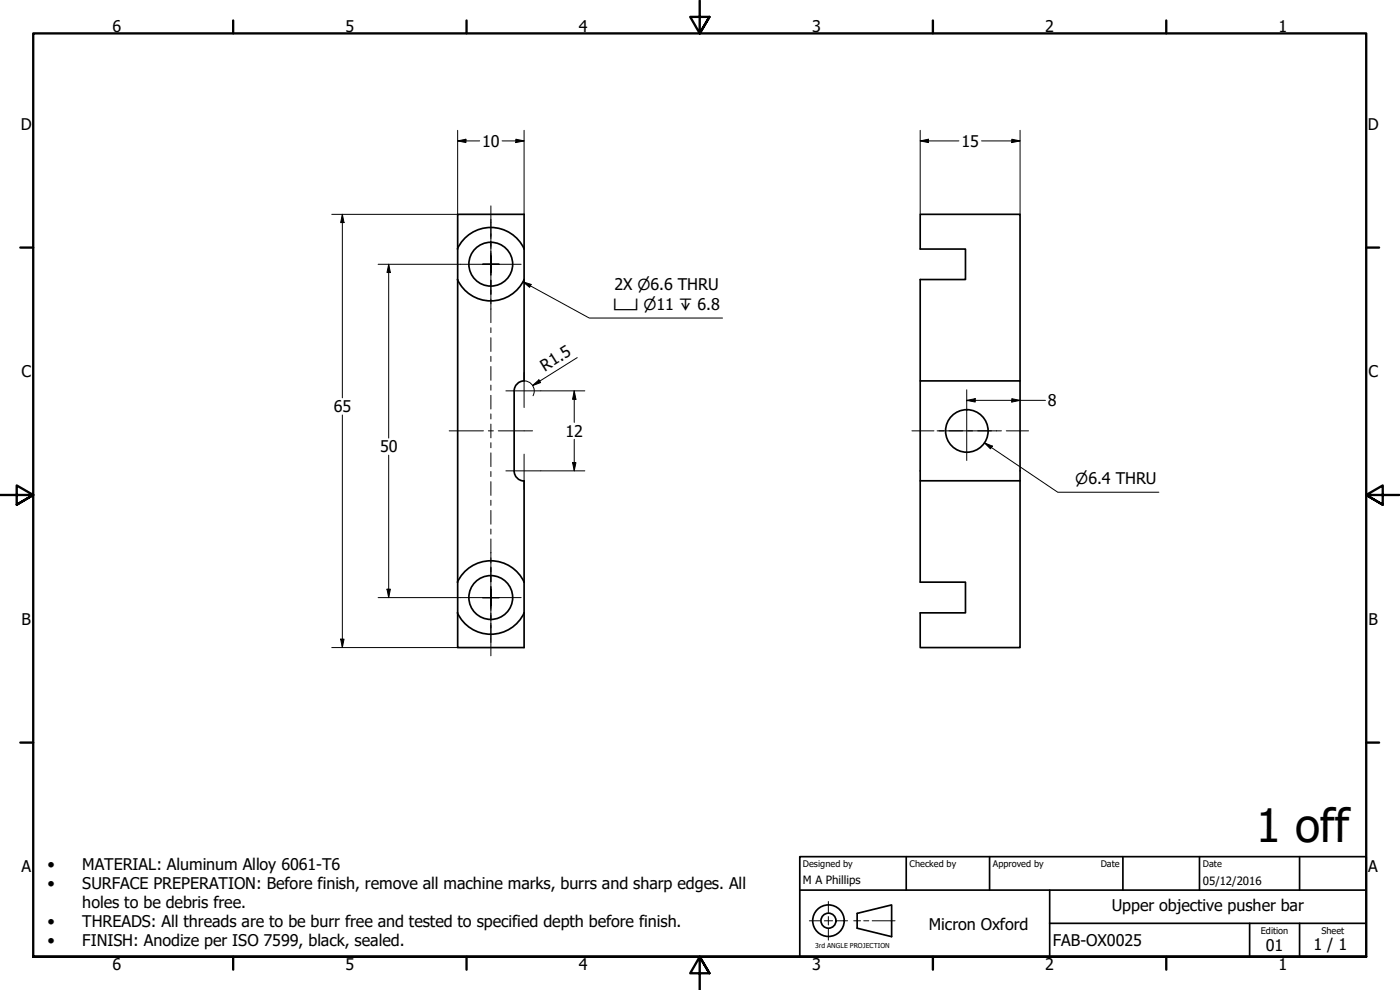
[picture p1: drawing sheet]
<svg xmlns="http://www.w3.org/2000/svg" width="420mm" height="297mm" viewBox="0 0 420 297" stroke-linecap="round" stroke-linejoin="round" font-family="sans-serif">
<!-- layer: Visible (ISO) -->
<g fill="none" stroke="#000" stroke-width=".51">
<path d="M137.3 74.7a11 11 0 0 1 10-6.5 11 11 0 0 1 10 6.5M137.3 83.9a11 11 0 0 0 10 6.4 11 11 0 0 0 10-6.4M157.3 114.3v-50h-19.9v130h19.9v-50M157.3 114.3a3 3 0 0 0-3 3v24a3 3 0 0 0 3 3M276.2 114.3h29.9v30h-29.9zM276.2 114.3v-30.4h13.6v-9.2h-13.6v-10.4h29.9v50M276.2 144.3v30.4h13.6v9.2h-13.6v10.4h29.9v-50M137.3 174.7a11 11 0 0 1 10-6.4 11 11 0 0 1 10 6.4M137.3 183.9a11 11 0 0 0 10 6.4 11 11 0 0 0 10-6.4"/>
<circle cx="147.3" cy="79.3" r="6.6"/>
<circle cx="290.2" cy="129.3" r="6.4"/>
<circle cx="147.3" cy="179.3" r="6.6"/>
</g>
<!-- layer: Border (ISO) -->
<g fill="none" stroke="#000" stroke-width=".7">
<path d="M70 6.1v3.9M140 6.1v3.9M210 0v10l-2.9-4.9h5.8l-2.9 4.9 2.9-4.9M280 6.1v3.9M350 6.1v3.9M6.1 74.3h3.9M410 74.3h3.9M0 148.5h10l-5-2.8v5.7l5-2.9-5 2.9M420 148.5h-10l5-2.8v5.7l-5-2.9 5 2.9M6.1 222.8h3.9M410 222.8h3.9M10 287.1v-277.1h400v277.1h-400h400"/>
<path d="M70 287.1v3.8M140 287.1v3.8M212.9 292l-2.9-4.9 2.9 4.9h-5.8l2.9-4.9v9.9M280 287.1v3.8M350 287.1v3.8"/>
</g>
<!-- layer: Sketch Geometry (ANSI) -->
<path d="M242.9 276.3h3.2M247.4 276.3h2.5M248.6 270.5v3.3M248.6 275v2.5M248.6 278.8v3.3M251.1 276.3h3.3M256.2 276.3h2.1M259.2 276.3h1.5M261.7 276.3h6.9" fill="none" stroke="#000" stroke-width=".3"/>
<g fill="none" stroke="#000" stroke-width=".51">
<path d="M257.2 274.1l10.4-2.6v9.5l-10.4-2.5z"/>
<circle cx="248.6" cy="276.2" r="4.7"/>
<circle cx="248.6" cy="276.2" r="2.25"/>
</g>
<!-- layer: Title (ISO) -->
<path d="M240 257h170v30.1h-170zM272 257v10.1M297 257v10.1M337 257v10.1M360 257v10.1M390 257v10.1M240 267.1h170M315 277h95M315 267.1v20M375 277v10.1M390 277v10.1" fill="none" stroke="#000" stroke-width=".51"/>
<!-- layer: Symbol (ISO) -->
<path d="M157 84.6l2.4 .7-.5 .9zM157 84.6l19.8 10.8h40.1M295.5 132.9l2.3 .9-.6 .9zM295.5 132.9l21.9 14.8h30.4" fill="none" stroke="#000" stroke-width=".3"/>
<g fill="#000">
<path d="M157 84.6l2.4 .7-.5 .9z" fill-rule="evenodd"/>
<path d="M295.5 132.9l2.3 .9-.6 .9z" fill-rule="evenodd"/>
</g>
<!-- layer: Center Mark (ISO) -->
<g fill="none" stroke="#000" stroke-width=".3">
<path d="M138.2 79.3h18.2M144.8 79.3h2.5h-2.5M147.3 76.1v3.2v-2.5M147.3 76.8v2.5v-2.5M147.3 70.2v18.2M147.3 65.8v5.8M147.3 73v1.5M149.8 79.3h-2.5h2.5M147.3 81.8v-2.5v2.5M147.3 81.8v-2.5v3.2M147.3 84.1v1.4M147.3 87v5.8"/>
<path d="M151.8 117.3h10.5M157.3 111.8v10.5M157.3 136.3v10.5M281.2 129.3h17.9M290.1 120.4v17.8M151.8 141.3h10.5M138.2 179.3h18.2M144.8 179.3h2.5h-2.5M147.3 176v3.3v-2.5M147.3 176.8v2.5v-2.5M147.3 170.2v18.2M147.3 165.8v5.8"/>
<path d="M147.3 173v1.5M149.8 179.3h-2.5h2.5M147.3 181.8v-2.5v2.5M147.3 181.8v-2.5v3.2M147.3 184v1.5M147.3 187.1v5.7"/>
</g>
<!-- layer: Dimension (ISO) -->
<g fill="none" stroke="#000" stroke-width=".3">
<path d="M137.4 39.1v25.2h-37.8M157.3 39.1v25.2M276.2 39.1v25.2M306.1 39.1v25.2M137.4 42.3l2.4-.5v1zM137.4 42.3h6.6M150.7 42.3h6.6M154.8 41.8l2.5 .5-2.5 .5zM276.2 42.3l2.4-.5v1zM276.2 42.3h11.6M294.6 42.3h11.5M303.7 41.8l2.4 .5-2.4 .5z"/>
<path d="M102.7 64.3l.6 2.5h-1.1zM102.7 64.3v55.1M113.5 79.3h24.7M116.6 79.3l.6 2.5h-1.1zM116.6 79.3v52.1M157.4 114.3a3 3 0 0 1 2.9 2.9M159.8 115.7l1.9-1.7 .5 .8zM160.3 117.4l-.3 1.3M162.3 117.3h13.2M172.3 117.3l.5 2.5h-1zM172.3 117.3v9.4M173.2 107.3l-13.4 8.4"/>
<path d="M290.1 117v3.4M303.7 119.6l2.4 .5-2.4 .5zM102.7 124.5v69.8M116.6 136.6v42.7M171.8 138.8h1l-.5 2.5zM172.3 131.8v9.5M290.1 120.1l2.6-.5v1zM290.1 120.1h23.7M162.3 141.3h13.2M113.5 179.3h24.7M116.1 176.8h1.1l-.6 2.5zM99.6 194.3h37.8"/>
<path d="M102.2 191.8h1.1l-.6 2.5z"/>
</g>
<g fill="#000">
<path d="M137.4 42.3l2.4-.5v1z" fill-rule="evenodd"/>
<path d="M154.8 41.8l2.5 .5-2.5 .5z" fill-rule="evenodd"/>
<path d="M276.2 42.3l2.4-.5v1z" fill-rule="evenodd"/>
<path d="M303.7 41.8l2.4 .5-2.4 .5z" fill-rule="evenodd"/>
<path d="M102.7 64.3l.6 2.5h-1.1z" fill-rule="evenodd"/>
<path d="M116.6 79.3l.6 2.5h-1.1z" fill-rule="evenodd"/>
<path d="M159.8 115.7l1.9-1.7 .5 .8z" fill-rule="evenodd"/>
<path d="M172.3 117.3l.5 2.5h-1z" fill-rule="evenodd"/>
<path d="M290.1 120.1l2.6-.5v1z" fill-rule="evenodd"/>
<path d="M171.8 138.8h1l-.5 2.5z" fill-rule="evenodd"/>
<path d="M303.7 119.6l2.4 .5-2.4 .5z" fill-rule="evenodd"/>
<path d="M116.1 176.8h1.1l-.6 2.5z" fill-rule="evenodd"/>
<path d="M102.2 191.8h1.1l-.6 2.5z" fill-rule="evenodd"/>
</g>
<!-- layer: Centerline (ISO) -->
<g fill="none" stroke="#000" stroke-width=".3">
<path d="M147.3 61.8v9.1M147.3 72.4v1.5M147.3 75.4v4.2M147.3 81.1v1.4M147.3 84.1v4.1M147.3 89.7v1.5M147.3 92.7v4.1M147.3 98.3v1.5M147.3 101.3v4.2M147.3 106.9v1.5M147.3 110v4.1M147.3 115.6v1.5"/>
<path d="M147.3 118.6v4.1M134.8 129.3h10.3M146.6 129.3h1.5M147.3 124.2v1.5M147.3 127.2v4.2M147.3 132.8v1.6M147.3 135.9v4.1M149.5 129.3h10.3M273.7 129.3h6.6M281.8 129.3h1.5M284.8 129.3h4.1M290.4 129.3h1.5"/>
<path d="M293.4 129.3h4.2M299 129.3h1.5M302 129.3h6.7M147.3 141.5v1.5M147.3 144.5v4.1M147.3 150.1v1.5M147.3 153.1v4.2M147.3 158.7v1.6M147.3 161.7v4.2M147.3 167.4v1.5M147.3 170.4v4.1M147.3 176v1.5"/>
<path d="M147.3 179v4.1M147.3 184.6v1.6M147.3 187.6v9.2"/>
</g>
<text font-size="13.8" x="376.9" y="252.6">1 off</text>
<g font-size="4.8">
<text x="33.7" y="9.6">6</text>
<text x="103.7" y="9.6">5</text>
<text x="173.7" y="9.6">4</text>
<text x="243.7" y="9.6">3</text>
<text x="313.7" y="9.6">2</text>
<text x="383.7" y="9.6">1</text>
<text x="6.2" y="38.9">D</text>
<text x="410.5" y="38.9">D</text>
<text x="144.7" y="44.1">10</text>
<text x="288.5" y="44">15</text>
<text x="184.4" y="86.9">2X ⌀6.6 THRU</text>
<text x="6.4" y="113.1">C</text>
<text x="163.5" y="111.5" transform="rotate(-32 163.5 111.5)">R1.5</text>
<text x="410.7" y="113.1">C</text>
<text x="100.1" y="123.7">65</text>
<text x="314.5" y="121.8">8</text>
<text x="169.7" y="131">12</text>
<text x="114" y="135.7">50</text>
<text x="6.4" y="187.4">B</text>
<text x="410.7" y="187.4">B</text>
<text x="6.4" y="261.7">A</text>
<text x="14.2" y="260.9">•</text>
<text x="24.7" y="260.9">MATERIAL: Aluminum Alloy 6061-T6</text>
<text x="410.7" y="261.7">A</text>
<text x="14.2" y="266.6">•</text>
<text x="24.7" y="266.6">SURFACE PREPERATION: Before finish, remove all machine marks, burrs and sharp edges. All</text>
<text x="24.7" y="272.4">holes to be debris free.</text>
<text x="333.7" y="273.4">Upper objective pusher bar</text>
<text x="14.2" y="278.2">•</text>
<text x="24.7" y="278.2">THREADS: All threads are to be burr free and tested to specified depth before finish.</text>
<text x="278.8" y="279">Micron Oxford</text>
<text x="14.2" y="284">•</text>
<text x="24.7" y="284">FINISH: Anodize per ISO 7599, black, sealed.</text>
<text x="316" y="283.8">FAB-OX0025</text>
<text x="379.9" y="285.3">01</text>
<text x="394.2" y="285">1 / 1</text>
<text x="33.7" y="290.9">6</text>
<text x="103.7" y="290.9">5</text>
<text x="173.7" y="290.9">4</text>
<text x="243.7" y="290.9">3</text>
<text x="313.7" y="290.9">2</text>
<text x="383.7" y="290.9">1</text>
</g>
<g font-size="4.6">
<text x="184" y="93">⌴ ⌀11 ↧ 6.8</text>
<text x="322.7" y="145.3">⌀6.4 THRU</text>
</g>
<g font-size="3.4">
<text x="241" y="265.4">M A Phillips</text>
<text x="361" y="265.5">05/12/2016</text>
</g>
<g font-size="2.7">
<text x="241" y="260.1">Designed by</text>
<text x="273" y="260.1">Checked by</text>
<text x="298" y="260.1">Approved by</text>
<text x="330.3" y="260">Date</text>
<text x="361" y="260">Date</text>
<text x="378.4" y="280.1">Edition</text>
<text x="396.6" y="280.1">Sheet</text>
</g>
<text font-size="2" x="244.6" y="284.5">3rd ANGLE PROJECTION</text>
</svg>
